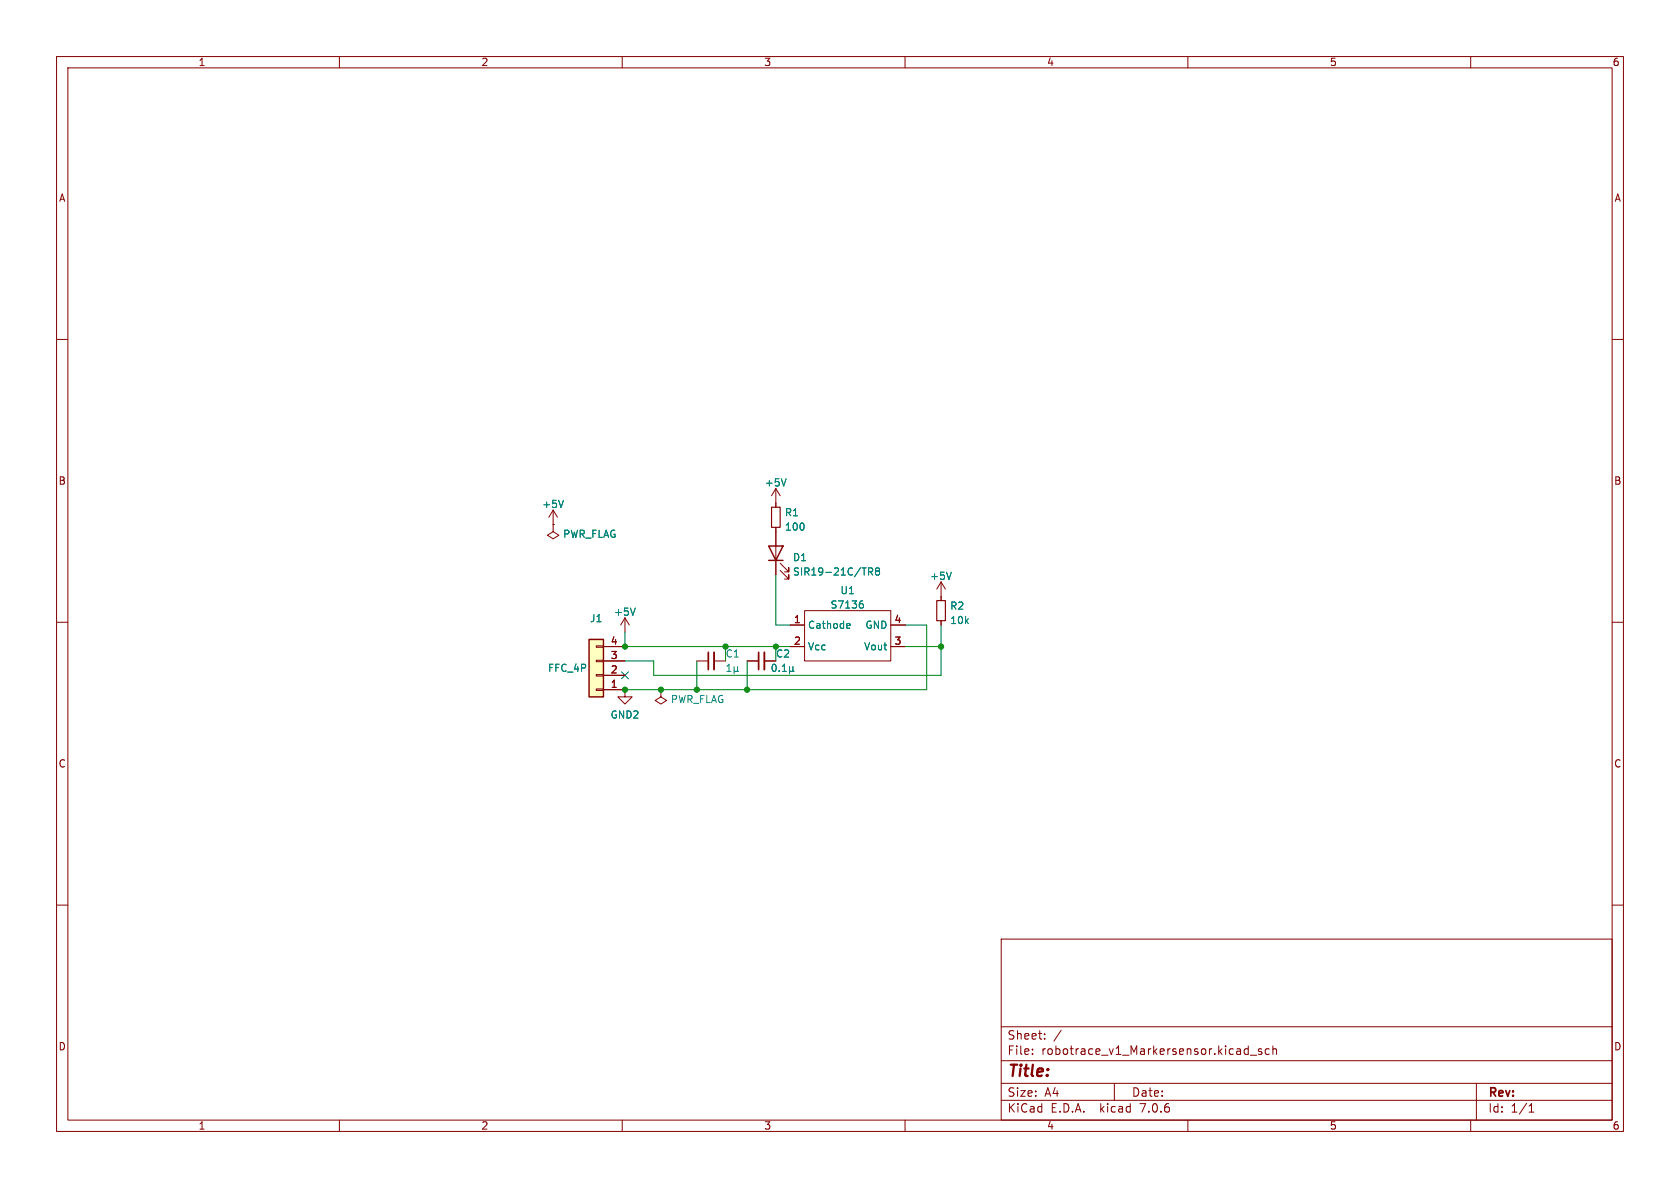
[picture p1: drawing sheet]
(kicad_sch (version 20211123) (generator eeschema)

 (paper "A4")

 (lib_symbols
  (symbol "Connector_Generic:Conn_01x04" (pin_names (offset 1.016) hide) (in_bom yes) (on_board yes)
   (property "Reference" "J" (id 0) (at 0 5.08 0) (effects (font (size 1.27 1.27))))
   (property "Value" "Conn_01x04" (id 1) (at 0 -7.62 0) (effects (font (size 1.27 1.27))))
   (property "Footprint" "" (id 2) (at 0 0 0) (effects (font (size 1.27 1.27)) hide))
   (property "Datasheet" "~" (id 3) (at 0 0 0) (effects (font (size 1.27 1.27)) hide))
   (symbol "Conn_01x04_1_1"
    (rectangle (start -1.27 -4.953) (end 0 -5.207) (stroke (width 0.1524) (type default) (color 0 0 0 0)) (fill (type none)))
    (rectangle (start -1.27 -2.413) (end 0 -2.667) (stroke (width 0.1524) (type default) (color 0 0 0 0)) (fill (type none)))
    (rectangle (start -1.27 0.127) (end 0 -0.127) (stroke (width 0.1524) (type default) (color 0 0 0 0)) (fill (type none)))
    (rectangle (start -1.27 2.667) (end 0 2.413) (stroke (width 0.1524) (type default) (color 0 0 0 0)) (fill (type none)))
    (rectangle (start -1.27 3.81) (end 1.27 -6.35) (stroke (width 0.254) (type default) (color 0 0 0 0)) (fill (type background)))
    (pin passive line (at -5.08 2.54 0) (length 3.81) (name "Pin_1" (effects (font (size 1.27 1.27)))) (number "1" (effects (font (size 1.27 1.27)))))
    (pin passive line (at -5.08 0 0) (length 3.81) (name "Pin_2" (effects (font (size 1.27 1.27)))) (number "2" (effects (font (size 1.27 1.27)))))
    (pin passive line (at -5.08 -2.54 0) (length 3.81) (name "Pin_3" (effects (font (size 1.27 1.27)))) (number "3" (effects (font (size 1.27 1.27)))))
    (pin passive line (at -5.08 -5.08 0) (length 3.81) (name "Pin_4" (effects (font (size 1.27 1.27)))) (number "4" (effects (font (size 1.27 1.27)))))))
  (symbol "Device:C_Small" (pin_numbers hide) (pin_names (offset 0.254) hide) (in_bom yes) (on_board yes)
   (property "Reference" "C" (id 0) (at 0.254 1.778 0) (effects (font (size 1.27 1.27)) (justify left)))
   (property "Value" "C_Small" (id 1) (at 0.254 -2.032 0) (effects (font (size 1.27 1.27)) (justify left)))
   (property "Footprint" "" (id 2) (at 0 0 0) (effects (font (size 1.27 1.27)) hide))
   (property "Datasheet" "~" (id 3) (at 0 0 0) (effects (font (size 1.27 1.27)) hide))
   (symbol "C_Small_0_1"
    (polyline (pts (xy -1.524 -0.508) (xy 1.524 -0.508)) (stroke (width 0.3302) (type default) (color 0 0 0 0)) (fill (type none)))
    (polyline (pts (xy -1.524 0.508) (xy 1.524 0.508)) (stroke (width 0.3048) (type default) (color 0 0 0 0)) (fill (type none))))
   (symbol "C_Small_1_1"
    (pin passive line (at 0 2.54 270) (length 2.032) (name "~" (effects (font (size 1.27 1.27)))) (number "1" (effects (font (size 1.27 1.27)))))
    (pin passive line (at 0 -2.54 90) (length 2.032) (name "~" (effects (font (size 1.27 1.27)))) (number "2" (effects (font (size 1.27 1.27)))))))
  (symbol "Device:LED" (pin_numbers hide) (pin_names (offset 1.016) hide) (in_bom yes) (on_board yes)
   (property "Reference" "D" (id 0) (at 0 2.54 0) (effects (font (size 1.27 1.27))))
   (property "Value" "LED" (id 1) (at 0 -2.54 0) (effects (font (size 1.27 1.27))))
   (property "Footprint" "" (id 2) (at 0 0 0) (effects (font (size 1.27 1.27)) hide))
   (property "Datasheet" "~" (id 3) (at 0 0 0) (effects (font (size 1.27 1.27)) hide))
   (symbol "LED_0_1"
    (polyline (pts (xy -1.27 -1.27) (xy -1.27 1.27)) (stroke (width 0.254) (type default) (color 0 0 0 0)) (fill (type none)))
    (polyline (pts (xy -1.27 0) (xy 1.27 0)) (stroke (width 0) (type default) (color 0 0 0 0)) (fill (type none)))
    (polyline (pts (xy 1.27 -1.27) (xy 1.27 1.27) (xy -1.27 0) (xy 1.27 -1.27)) (stroke (width 0.254) (type default) (color 0 0 0 0)) (fill (type none)))
    (polyline (pts (xy -3.048 -0.762) (xy -4.572 -2.286) (xy -3.81 -2.286) (xy -4.572 -2.286) (xy -4.572 -1.524)) (stroke (width 0) (type default) (color 0 0 0 0)) (fill (type none)))
    (polyline (pts (xy -1.778 -0.762) (xy -3.302 -2.286) (xy -2.54 -2.286) (xy -3.302 -2.286) (xy -3.302 -1.524)) (stroke (width 0) (type default) (color 0 0 0 0)) (fill (type none))))
   (symbol "LED_1_1"
    (pin passive line (at -3.81 0 0) (length 2.54) (name "K" (effects (font (size 1.27 1.27)))) (number "1" (effects (font (size 1.27 1.27)))))
    (pin passive line (at 3.81 0 180) (length 2.54) (name "A" (effects (font (size 1.27 1.27)))) (number "2" (effects (font (size 1.27 1.27)))))))
  (symbol "Device:R_Small" (pin_numbers hide) (pin_names (offset 0.254) hide) (in_bom yes) (on_board yes)
   (property "Reference" "R" (id 0) (at 0.762 0.508 0) (effects (font (size 1.27 1.27)) (justify left)))
   (property "Value" "R_Small" (id 1) (at 0.762 -1.016 0) (effects (font (size 1.27 1.27)) (justify left)))
   (property "Footprint" "" (id 2) (at 0 0 0) (effects (font (size 1.27 1.27)) hide))
   (property "Datasheet" "~" (id 3) (at 0 0 0) (effects (font (size 1.27 1.27)) hide))
   (symbol "R_Small_0_1"
    (rectangle (start -0.762 1.778) (end 0.762 -1.778) (stroke (width 0.2032) (type default) (color 0 0 0 0)) (fill (type none))))
   (symbol "R_Small_1_1"
    (pin passive line (at 0 2.54 270) (length 0.762) (name "~" (effects (font (size 1.27 1.27)))) (number "1" (effects (font (size 1.27 1.27)))))
    (pin passive line (at 0 -2.54 90) (length 0.762) (name "~" (effects (font (size 1.27 1.27)))) (number "2" (effects (font (size 1.27 1.27)))))))
  (symbol "power:+5V" (power) (pin_names (offset 0)) (in_bom yes) (on_board yes)
   (property "Reference" "#PWR" (id 0) (at 0 -3.81 0) (effects (font (size 1.27 1.27)) hide))
   (property "Value" "+5V" (id 1) (at 0 3.556 0) (effects (font (size 1.27 1.27))))
   (property "Footprint" "" (id 2) (at 0 0 0) (effects (font (size 1.27 1.27)) hide))
   (property "Datasheet" "" (id 3) (at 0 0 0) (effects (font (size 1.27 1.27)) hide))
   (symbol "+5V_0_1"
    (polyline (pts (xy -0.762 1.27) (xy 0 2.54)) (stroke (width 0) (type default) (color 0 0 0 0)) (fill (type none)))
    (polyline (pts (xy 0 0) (xy 0 2.54)) (stroke (width 0) (type default) (color 0 0 0 0)) (fill (type none)))
    (polyline (pts (xy 0 2.54) (xy 0.762 1.27)) (stroke (width 0) (type default) (color 0 0 0 0)) (fill (type none))))
   (symbol "+5V_1_1"
    (pin power_in line (at 0 0 90) (length 0) hide (name "+5V" (effects (font (size 1.27 1.27)))) (number "1" (effects (font (size 1.27 1.27)))))))
  (symbol "power:GND2" (power) (pin_names (offset 0)) (in_bom yes) (on_board yes)
   (property "Reference" "#PWR" (id 0) (at 0 -6.35 0) (effects (font (size 1.27 1.27)) hide))
   (property "Value" "GND2" (id 1) (at 0 -3.81 0) (effects (font (size 1.27 1.27))))
   (property "Footprint" "" (id 2) (at 0 0 0) (effects (font (size 1.27 1.27)) hide))
   (property "Datasheet" "" (id 3) (at 0 0 0) (effects (font (size 1.27 1.27)) hide))
   (symbol "GND2_0_1"
    (polyline (pts (xy 0 0) (xy 0 -1.27) (xy 1.27 -1.27) (xy 0 -2.54) (xy -1.27 -1.27) (xy 0 -1.27)) (stroke (width 0) (type default) (color 0 0 0 0)) (fill (type none))))
   (symbol "GND2_1_1"
    (pin power_in line (at 0 0 270) (length 0) hide (name "GND2" (effects (font (size 1.27 1.27)))) (number "1" (effects (font (size 1.27 1.27)))))))
  (symbol "power:PWR_FLAG" (power) (pin_numbers hide) (pin_names (offset 0) hide) (in_bom yes) (on_board yes)
   (property "Reference" "#FLG" (id 0) (at 0 1.905 0) (effects (font (size 1.27 1.27)) hide))
   (property "Value" "PWR_FLAG" (id 1) (at 0 3.81 0) (effects (font (size 1.27 1.27))))
   (property "Footprint" "" (id 2) (at 0 0 0) (effects (font (size 1.27 1.27)) hide))
   (property "Datasheet" "~" (id 3) (at 0 0 0) (effects (font (size 1.27 1.27)) hide))
   (symbol "PWR_FLAG_0_0"
    (pin power_out line (at 0 0 90) (length 0) (name "pwr" (effects (font (size 1.27 1.27)))) (number "1" (effects (font (size 1.27 1.27))))))
   (symbol "PWR_FLAG_0_1"
    (polyline (pts (xy 0 0) (xy 0 1.27) (xy -1.016 1.905) (xy 0 2.54) (xy 1.016 1.905) (xy 0 1.27)) (stroke (width 0) (type default) (color 0 0 0 0)) (fill (type none)))))
  (symbol "robot_contest:S7136" (in_bom yes) (on_board yes)
   (property "Reference" "U" (id 0) (at 0 3.81 0) (effects (font (size 1.27 1.27))))
   (property "Value" "S7136" (id 1) (at 0 1.27 0) (effects (font (size 1.27 1.27))))
   (property "Footprint" "" (id 2) (at 0 0 0) (effects (font (size 1.27 1.27)) hide))
   (property "Datasheet" "" (id 3) (at 0 0 0) (effects (font (size 1.27 1.27)) hide))
   (symbol "S7136_0_1"
    (rectangle (start -7.62 0) (end 7.62 -8.89) (stroke (width 0) (type default) (color 0 0 0 0)) (fill (type none))))
   (symbol "S7136_1_1"
    (pin bidirectional line (at -10.16 -2.54 0) (length 2.54) (name "Cathode" (effects (font (size 1.27 1.27)))) (number "1" (effects (font (size 1.27 1.27)))))
    (pin power_in line (at -10.16 -6.35 0) (length 2.54) (name "Vcc" (effects (font (size 1.27 1.27)))) (number "2" (effects (font (size 1.27 1.27)))))
    (pin output line (at 10.16 -6.35 180) (length 2.54) (name "Vout" (effects (font (size 1.27 1.27)))) (number "3" (effects (font (size 1.27 1.27)))))
    (pin power_in line (at 10.16 -2.54 180) (length 2.54) (name "GND" (effects (font (size 1.27 1.27)))) (number "4" (effects (font (size 1.27 1.27))))))))

 (junction (at 137.16 114.3) (diameter 0) (color 0 0 0 0))
 (junction (at 166.37 114.3) (diameter 0) (color 0 0 0 0))
 (junction (at 132.08 121.92) (diameter 0) (color 0 0 0 0))
 (junction (at 123.19 121.92) (diameter 0) (color 0 0 0 0))
 (junction (at 128.27 114.3) (diameter 0) (color 0 0 0 0))
 (junction (at 116.84 121.92) (diameter 0) (color 0 0 0 0))
 (junction (at 110.49 121.92) (diameter 0) (color 0 0 0 0))
 (junction (at 110.49 114.3) (diameter 0) (color 0 0 0 0))

 (no_connect (at 110.49 119.38))

 (wire (pts (xy 166.37 114.3) (xy 166.37 119.38)) (stroke (width 0) (type default) (color 0 0 0 0)))
 (wire (pts (xy 137.16 114.3) (xy 137.16 116.84)) (stroke (width 0) (type default) (color 0 0 0 0)))
 (wire (pts (xy 160.02 114.3) (xy 166.37 114.3)) (stroke (width 0) (type default) (color 0 0 0 0)))
 (wire (pts (xy 128.27 114.3) (xy 128.27 116.84)) (stroke (width 0) (type default) (color 0 0 0 0)))
 (wire (pts (xy 132.08 116.84) (xy 132.08 121.92)) (stroke (width 0) (type default) (color 0 0 0 0)))
 (wire (pts (xy 163.83 110.49) (xy 160.02 110.49)) (stroke (width 0) (type default) (color 0 0 0 0)))
 (wire (pts (xy 166.37 110.49) (xy 166.37 114.3)) (stroke (width 0) (type default) (color 0 0 0 0)))
 (wire (pts (xy 123.19 116.84) (xy 123.19 121.92)) (stroke (width 0) (type default) (color 0 0 0 0)))
 (wire (pts (xy 163.83 121.92) (xy 163.83 110.49)) (stroke (width 0) (type default) (color 0 0 0 0)))
 (wire (pts (xy 128.27 114.3) (xy 137.16 114.3)) (stroke (width 0) (type default) (color 0 0 0 0)))
 (wire (pts (xy 110.49 116.84) (xy 115.57 116.84)) (stroke (width 0) (type default) (color 0 0 0 0)))
 (wire (pts (xy 137.16 110.49) (xy 139.7 110.49)) (stroke (width 0) (type default) (color 0 0 0 0)))
 (wire (pts (xy 110.49 114.3) (xy 128.27 114.3)) (stroke (width 0) (type default) (color 0 0 0 0)))
 (wire (pts (xy 110.49 111.76) (xy 110.49 114.3)) (stroke (width 0) (type default) (color 0 0 0 0)))
 (wire (pts (xy 123.19 121.92) (xy 132.08 121.92)) (stroke (width 0) (type default) (color 0 0 0 0)))
 (wire (pts (xy 137.16 101.6) (xy 137.16 110.49)) (stroke (width 0) (type default) (color 0 0 0 0)))
 (wire (pts (xy 110.49 121.92) (xy 116.84 121.92)) (stroke (width 0) (type default) (color 0 0 0 0)))
 (wire (pts (xy 137.16 114.3) (xy 139.7 114.3)) (stroke (width 0) (type default) (color 0 0 0 0)))
 (wire (pts (xy 132.08 121.92) (xy 163.83 121.92)) (stroke (width 0) (type default) (color 0 0 0 0)))
 (wire (pts (xy 115.57 116.84) (xy 115.57 119.38)) (stroke (width 0) (type default) (color 0 0 0 0)))
 (wire (pts (xy 116.84 121.92) (xy 123.19 121.92)) (stroke (width 0) (type default) (color 0 0 0 0)))
 (wire (pts (xy 115.57 119.38) (xy 166.37 119.38)) (stroke (width 0) (type default) (color 0 0 0 0)))

 (symbol (lib_id "Device:R_Small") (at 166.37 107.95 0) (unit 1) (in_bom yes) (on_board yes) (fields_autoplaced)
  (property "Reference" "R2" (id 0) (at 167.8686 107.1153 0) (effects (font (size 1.27 1.27)) (justify left)))
  (property "Value" "10k" (id 1) (at 167.8686 109.6522 0) (effects (font (size 1.27 1.27)) (justify left)))
  (property "Footprint" "Resistor_SMD:R_0603_1608Metric_Pad0.98x0.95mm_HandSolder" (id 2) (at 166.37 107.95 0) (effects (font (size 1.27 1.27)) hide))
  (property "Datasheet" "~" (id 3) (at 166.37 107.95 0) (effects (font (size 1.27 1.27)) hide)) (pin "1") (pin "2"))

 (symbol (lib_id "power:+5V") (at 97.79 92.71 0) (unit 1) (in_bom yes) (on_board yes) (fields_autoplaced)
  (property "Reference" "#PWR0101" (id 0) (at 97.79 96.52 0) (effects (font (size 1.27 1.27)) hide))
  (property "Value" "+5V" (id 1) (at 97.79 89.1342 0))
  (property "Footprint" "" (id 2) (at 97.79 92.71 0) (effects (font (size 1.27 1.27)) hide))
  (property "Datasheet" "" (id 3) (at 97.79 92.71 0) (effects (font (size 1.27 1.27)) hide)) (pin "1"))

 (symbol (lib_id "Connector_Generic:Conn_01x04") (at 105.41 119.38 180) (unit 1) (in_bom yes) (on_board yes)
  (property "Reference" "J1" (id 0) (at 105.41 109.3302 0))
  (property "Value" "FFC_4P" (id 1) (at 100.33 118.11 0))
  (property "Footprint" "robot_contest:Molex_FFC_1x4-1MP_P0.5mm_Horizontal" (id 2) (at 105.41 119.38 0) (effects (font (size 1.27 1.27)) hide))
  (property "Datasheet" "~" (id 3) (at 105.41 119.38 0) (effects (font (size 1.27 1.27)) hide)) (pin "1") (pin "2") (pin "3") (pin "4"))

 (symbol (lib_id "power:PWR_FLAG") (at 97.79 92.71 180) (unit 1) (in_bom yes) (on_board yes) (fields_autoplaced)
  (property "Reference" "#FLG0101" (id 0) (at 97.79 94.615 0) (effects (font (size 1.27 1.27)) hide))
  (property "Value" "PWR_FLAG" (id 1) (at 99.441 94.4138 0) (effects (font (size 1.27 1.27)) (justify right)))
  (property "Footprint" "" (id 2) (at 97.79 92.71 0) (effects (font (size 1.27 1.27)) hide))
  (property "Datasheet" "~" (id 3) (at 97.79 92.71 0) (effects (font (size 1.27 1.27)) hide)) (pin "1"))

 (symbol (lib_id "Device:R_Small") (at 137.16 91.44 0) (unit 1) (in_bom yes) (on_board yes) (fields_autoplaced)
  (property "Reference" "R1" (id 0) (at 138.6586 90.6053 0) (effects (font (size 1.27 1.27)) (justify left)))
  (property "Value" "100" (id 1) (at 138.6586 93.1422 0) (effects (font (size 1.27 1.27)) (justify left)))
  (property "Footprint" "Resistor_SMD:R_0603_1608Metric_Pad0.98x0.95mm_HandSolder" (id 2) (at 137.16 91.44 0) (effects (font (size 1.27 1.27)) hide))
  (property "Datasheet" "~" (id 3) (at 137.16 91.44 0) (effects (font (size 1.27 1.27)) hide)) (pin "1") (pin "2"))

 (symbol (lib_id "Device:C_Small") (at 125.73 116.84 90) (unit 1) (in_bom yes) (on_board yes)
  (property "Reference" "C1" (id 0) (at 129.54 115.57 90))
  (property "Value" "1μ" (id 1) (at 129.54 118.11 90))
  (property "Footprint" "Capacitor_SMD:C_0402_1005Metric_Pad0.74x0.62mm_HandSolder" (id 2) (at 125.73 116.84 0) (effects (font (size 1.27 1.27)) hide))
  (property "Datasheet" "~" (id 3) (at 125.73 116.84 0) (effects (font (size 1.27 1.27)) hide)) (pin "1") (pin "2"))

 (symbol (lib_id "Device:LED") (at 137.16 97.79 90) (unit 1) (in_bom yes) (on_board yes) (fields_autoplaced)
  (property "Reference" "D1" (id 0) (at 140.081 98.5428 90) (effects (font (size 1.27 1.27)) (justify right)))
  (property "Value" "SIR19-21C/TR8" (id 1) (at 140.081 101.0797 90) (effects (font (size 1.27 1.27)) (justify right)))
  (property "Footprint" "LED_SMD:LED_0603_1608Metric_Pad1.05x0.95mm_HandSolder" (id 2) (at 137.16 97.79 0) (effects (font (size 1.27 1.27)) hide))
  (property "Datasheet" "~" (id 3) (at 137.16 97.79 0) (effects (font (size 1.27 1.27)) hide)) (pin "1") (pin "2"))

 (symbol (lib_id "power:+5V") (at 166.37 105.41 0) (unit 1) (in_bom yes) (on_board yes) (fields_autoplaced)
  (property "Reference" "#PWR04" (id 0) (at 166.37 109.22 0) (effects (font (size 1.27 1.27)) hide))
  (property "Value" "+5V" (id 1) (at 166.37 101.8342 0))
  (property "Footprint" "" (id 2) (at 166.37 105.41 0) (effects (font (size 1.27 1.27)) hide))
  (property "Datasheet" "" (id 3) (at 166.37 105.41 0) (effects (font (size 1.27 1.27)) hide)) (pin "1"))

 (symbol (lib_id "power:+5V") (at 110.49 111.76 0) (unit 1) (in_bom yes) (on_board yes) (fields_autoplaced)
  (property "Reference" "#PWR01" (id 0) (at 110.49 115.57 0) (effects (font (size 1.27 1.27)) hide))
  (property "Value" "+5V" (id 1) (at 110.49 108.1842 0))
  (property "Footprint" "" (id 2) (at 110.49 111.76 0) (effects (font (size 1.27 1.27)) hide))
  (property "Datasheet" "" (id 3) (at 110.49 111.76 0) (effects (font (size 1.27 1.27)) hide)) (pin "1"))

 (symbol (lib_id "power:GND2") (at 110.49 121.92 0) (unit 1) (in_bom yes) (on_board yes) (fields_autoplaced)
  (property "Reference" "#PWR02" (id 0) (at 110.49 128.27 0) (effects (font (size 1.27 1.27)) hide))
  (property "Value" "GND2" (id 1) (at 110.49 126.3634 0))
  (property "Footprint" "" (id 2) (at 110.49 121.92 0) (effects (font (size 1.27 1.27)) hide))
  (property "Datasheet" "" (id 3) (at 110.49 121.92 0) (effects (font (size 1.27 1.27)) hide)) (pin "1"))

 (symbol (lib_id "robot_contest:S7136") (at 149.86 107.95 0) (unit 1) (in_bom yes) (on_board yes) (fields_autoplaced)
  (property "Reference" "U1" (id 0) (at 149.86 104.3772 0))
  (property "Value" "S7136" (id 1) (at 149.86 106.9141 0))
  (property "Footprint" "robot_contest:S7136" (id 2) (at 149.86 107.95 0) (effects (font (size 1.27 1.27)) hide))
  (property "Datasheet" "" (id 3) (at 149.86 107.95 0) (effects (font (size 1.27 1.27)) hide)) (pin "1") (pin "2") (pin "3") (pin "4"))

 (symbol (lib_id "Device:C_Small") (at 134.62 116.84 90) (unit 1) (in_bom yes) (on_board yes)
  (property "Reference" "C2" (id 0) (at 138.43 115.57 90))
  (property "Value" "0.1μ" (id 1) (at 138.43 118.11 90))
  (property "Footprint" "Capacitor_SMD:C_0402_1005Metric_Pad0.74x0.62mm_HandSolder" (id 2) (at 134.62 116.84 0) (effects (font (size 1.27 1.27)) hide))
  (property "Datasheet" "~" (id 3) (at 134.62 116.84 0) (effects (font (size 1.27 1.27)) hide)) (pin "1") (pin "2"))

 (symbol (lib_id "power:+5V") (at 137.16 88.9 0) (unit 1) (in_bom yes) (on_board yes) (fields_autoplaced)
  (property "Reference" "#PWR03" (id 0) (at 137.16 92.71 0) (effects (font (size 1.27 1.27)) hide))
  (property "Value" "+5V" (id 1) (at 137.16 85.3242 0))
  (property "Footprint" "" (id 2) (at 137.16 88.9 0) (effects (font (size 1.27 1.27)) hide))
  (property "Datasheet" "" (id 3) (at 137.16 88.9 0) (effects (font (size 1.27 1.27)) hide)) (pin "1"))

 (symbol (lib_id "power:PWR_FLAG") (at 116.84 121.92 180) (unit 1) (in_bom yes) (on_board yes) (fields_autoplaced)
  (property "Reference" "#FLG01" (id 0) (at 116.84 123.825 0) (effects (font (size 1.27 1.27)) hide))
  (property "Value" "PWR_FLAG" (id 1) (at 118.491 123.6238 0) (effects (font (size 1.27 1.27)) (justify right)))
  (property "Footprint" "" (id 2) (at 116.84 121.92 0) (effects (font (size 1.27 1.27)) hide))
  (property "Datasheet" "~" (id 3) (at 116.84 121.92 0) (effects (font (size 1.27 1.27)) hide)) (pin "1"))

 (sheet_instances (path "" (page "1")))

)
